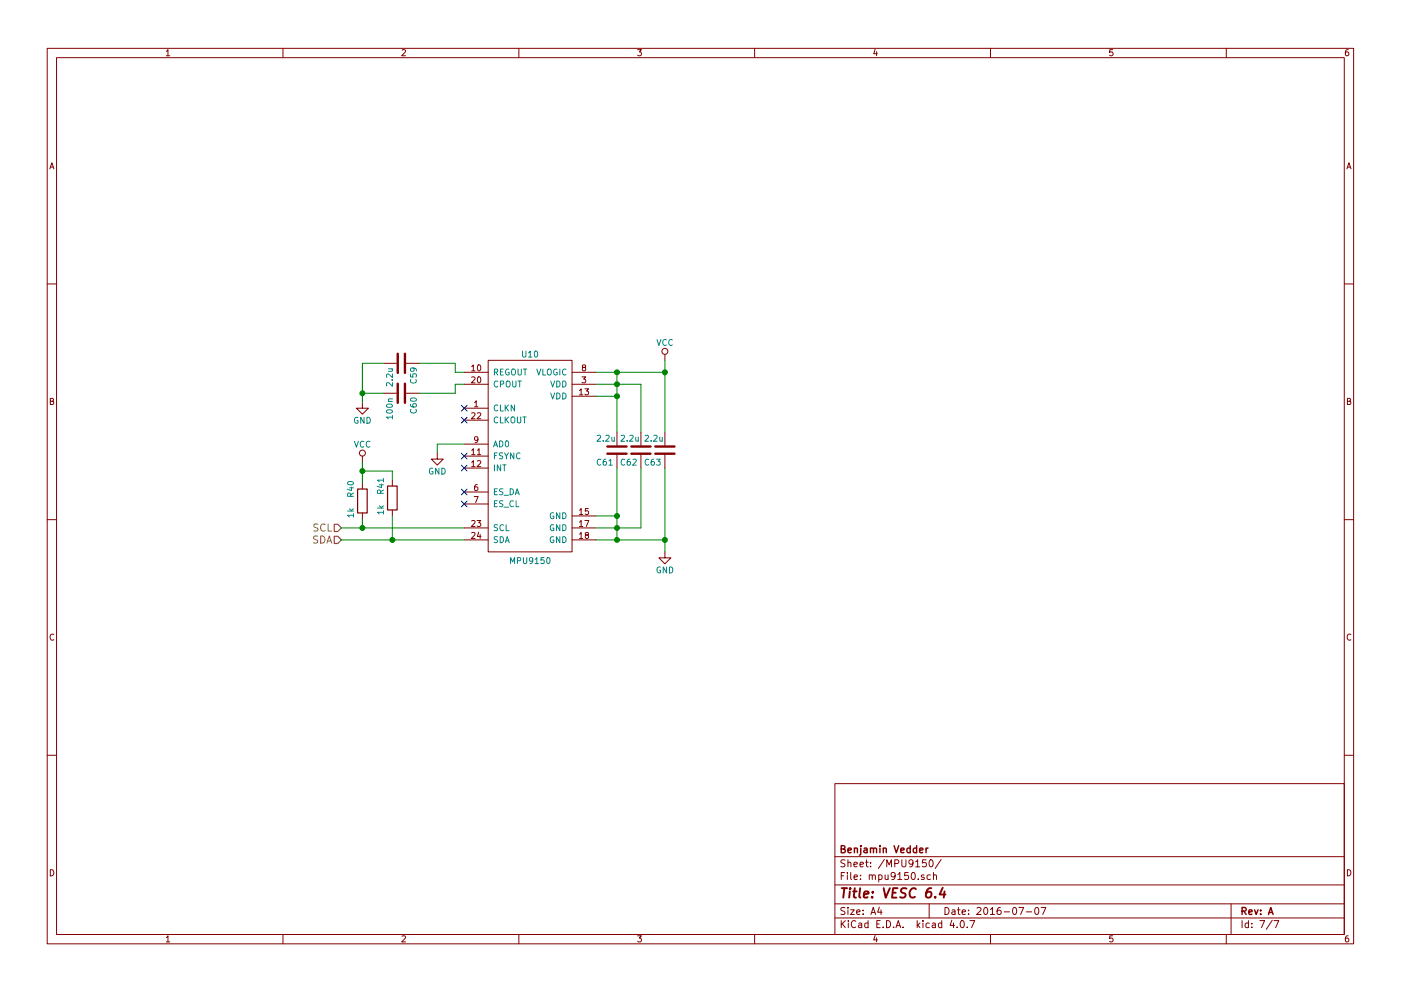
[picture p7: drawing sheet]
EESchema Schematic File Version 2
LIBS:power
LIBS:device
LIBS:transistors
LIBS:conn
LIBS:linear
LIBS:regul
LIBS:74xx
LIBS:cmos4000
LIBS:adc-dac
LIBS:memory
LIBS:xilinx
LIBS:microcontrollers
LIBS:dsp
LIBS:microchip
LIBS:analog_switches
LIBS:motorola
LIBS:texas
LIBS:switches
LIBS:intel
LIBS:audio
LIBS:interface
LIBS:digital-audio
LIBS:philips
LIBS:display
LIBS:cypress
LIBS:siliconi
LIBS:opto
LIBS:atmel
LIBS:contrib
LIBS:valves
LIBS:crf_1
EELAYER 25 0
EELAYER END
$Descr A4 11693 8268
encoding utf-8
Sheet 7 7
Title "VESC 6.4"
Date "2016-07-07"
Rev "A"
Comp "Benjamin Vedder"
Comment1 ""
Comment2 ""
Comment3 ""
Comment4 ""
$EndDescr
$Comp
L MPU9150 U10
U 1 1
P 4425 3800
F 0 "U10" H 4350 4625 50  0000 L BNN
F 1 "MPU9150" H 4250 2900 50  0000 L BNN
F 2 "Housings_DFN_QFN:QFN-24_4x4mm_Pitch0.5mm" H 3400 4725 50  0001 L BNN
F 3 "" H 3400 4725 50  0001 L BNN
	1    4425 3800
	1    0    0    -1  
$EndComp
NoConn ~ 3875 4100
NoConn ~ 3875 4200
NoConn ~ 3875 3800
NoConn ~ 3875 3900
NoConn ~ 3875 3400
NoConn ~ 3875 3500
$Comp
L GND #PWR093
U 1 1
P 3650 3775
F 0 "#PWR093" H 3650 3525 50  0001 C CNN
F 1 "GND" H 3650 3625 50  0000 C CNN
F 2 "" H 3650 3775 50  0001 C CNN
F 3 "" H 3650 3775 50  0001 C CNN
	1    3650 3775
	1    0    0    -1  
$EndComp
$Comp
L VCC #PWR094
U 1 1
P 3025 3850
F 0 "#PWR094" H 3025 3700 50  0001 C CNN
F 1 "VCC" H 3025 4000 50  0000 C CNN
F 2 "" H 3025 3850 50  0001 C CNN
F 3 "" H 3025 3850 50  0001 C CNN
	1    3025 3850
	1    0    0    -1  
$EndComp
$Comp
L R R40
U 1 1
P 3025 4175
F 0 "R40" V 2925 4275 50  0000 C CNN
F 1 "1k" V 2925 4075 50  0000 C CNN
F 2 "CRF1:SMD-0603_r" V 2955 4175 50  0001 C CNN
F 3 "" H 3025 4175 50  0001 C CNN
	1    3025 4175
	1    0    0    -1  
$EndComp
Text HLabel 2850 4400 0    60   Input ~ 0
SCL
Text HLabel 2850 4500 0    60   Input ~ 0
SDA
$Comp
L R R41
U 1 1
P 3275 4150
F 0 "R41" V 3175 4250 50  0000 C CNN
F 1 "1k" V 3175 4050 50  0000 C CNN
F 2 "CRF1:SMD-0603_r" V 3205 4150 50  0001 C CNN
F 3 "" H 3275 4150 50  0001 C CNN
	1    3275 4150
	1    0    0    -1  
$EndComp
$Comp
L C C61
U 1 1
P 5150 3750
F 0 "C61" H 4975 3650 50  0000 L CNN
F 1 "2.2u" H 4975 3850 50  0000 L CNN
F 2 "CRF1:SMD-0603_c" H 5188 3600 50  0001 C CNN
F 3 "" H 5150 3750 50  0001 C CNN
	1    5150 3750
	1    0    0    -1  
$EndComp
$Comp
L C C62
U 1 1
P 5350 3750
F 0 "C62" H 5175 3650 50  0000 L CNN
F 1 "2.2u" H 5175 3850 50  0000 L CNN
F 2 "CRF1:SMD-0603_c" H 5388 3600 50  0001 C CNN
F 3 "" H 5350 3750 50  0001 C CNN
	1    5350 3750
	1    0    0    -1  
$EndComp
$Comp
L C C63
U 1 1
P 5550 3750
F 0 "C63" H 5375 3650 50  0000 L CNN
F 1 "2.2u" H 5375 3850 50  0000 L CNN
F 2 "CRF1:SMD-0603_c" H 5588 3600 50  0001 C CNN
F 3 "" H 5550 3750 50  0001 C CNN
	1    5550 3750
	1    0    0    -1  
$EndComp
$Comp
L VCC #PWR095
U 1 1
P 5550 3000
F 0 "#PWR095" H 5550 2850 50  0001 C CNN
F 1 "VCC" H 5550 3150 50  0000 C CNN
F 2 "" H 5550 3000 50  0001 C CNN
F 3 "" H 5550 3000 50  0001 C CNN
	1    5550 3000
	1    0    0    -1  
$EndComp
$Comp
L GND #PWR096
U 1 1
P 5550 4600
F 0 "#PWR096" H 5550 4350 50  0001 C CNN
F 1 "GND" H 5550 4450 50  0000 C CNN
F 2 "" H 5550 4600 50  0001 C CNN
F 3 "" H 5550 4600 50  0001 C CNN
	1    5550 4600
	1    0    0    -1  
$EndComp
$Comp
L C C59
U 1 1
P 3350 3025
F 0 "C59" H 3175 2925 50  0000 L CNN
F 1 "2.2u" H 3150 3125 50  0000 L CNN
F 2 "CRF1:SMD-0603_c" H 3388 2875 50  0001 C CNN
F 3 "" H 3350 3025 50  0001 C CNN
	1    3350 3025
	0    -1   -1   0   
$EndComp
$Comp
L C C60
U 1 1
P 3350 3275
F 0 "C60" H 3175 3175 50  0000 L CNN
F 1 "100n" H 3125 3375 50  0000 L CNN
F 2 "CRF1:SMD-0603_c" H 3388 3125 50  0001 C CNN
F 3 "" H 3350 3275 50  0001 C CNN
	1    3350 3275
	0    -1   -1   0   
$EndComp
$Comp
L GND #PWR097
U 1 1
P 3025 3350
F 0 "#PWR097" H 3025 3100 50  0001 C CNN
F 1 "GND" H 3025 3200 50  0000 C CNN
F 2 "" H 3025 3350 50  0001 C CNN
F 3 "" H 3025 3350 50  0001 C CNN
	1    3025 3350
	1    0    0    -1  
$EndComp
Wire Wire Line
	3875 3700 3650 3700
Wire Wire Line
	3650 3700 3650 3775
Wire Wire Line
	2850 4500 3875 4500
Wire Wire Line
	3275 4500 3275 4300
Wire Wire Line
	3025 3850 3025 4025
Wire Wire Line
	3025 3925 3275 3925
Wire Wire Line
	3275 3925 3275 4000
Wire Wire Line
	2850 4400 3875 4400
Wire Wire Line
	3025 4400 3025 4325
Connection ~ 3025 3925
Connection ~ 3025 4400
Connection ~ 3275 4500
Wire Wire Line
	4975 3100 5550 3100
Wire Wire Line
	5150 3100 5150 3600
Connection ~ 5150 4500
Connection ~ 5150 4400
Wire Wire Line
	4975 3200 5350 3200
Connection ~ 5150 3200
Wire Wire Line
	4975 3300 5150 3300
Connection ~ 5150 3300
Wire Wire Line
	5350 3200 5350 3600
Wire Wire Line
	5550 3000 5550 3600
Connection ~ 5150 3100
Connection ~ 5550 3100
Wire Wire Line
	3875 3100 3800 3100
Wire Wire Line
	3800 3100 3800 3025
Wire Wire Line
	3800 3025 3500 3025
Wire Wire Line
	3875 3200 3800 3200
Wire Wire Line
	3800 3200 3800 3275
Wire Wire Line
	3800 3275 3500 3275
Wire Wire Line
	3200 3025 3025 3025
Wire Wire Line
	3025 3025 3025 3350
Wire Wire Line
	3025 3275 3200 3275
Connection ~ 3025 3275
Wire Wire Line
	4975 4300 5150 4300
Connection ~ 5150 4300
Wire Wire Line
	5150 3900 5150 4500
Wire Wire Line
	5350 4400 5350 3900
Wire Wire Line
	4975 4400 5350 4400
Wire Wire Line
	4975 4500 5550 4500
Wire Wire Line
	5550 3900 5550 4600
Connection ~ 5550 4500
$EndSCHEMATC
